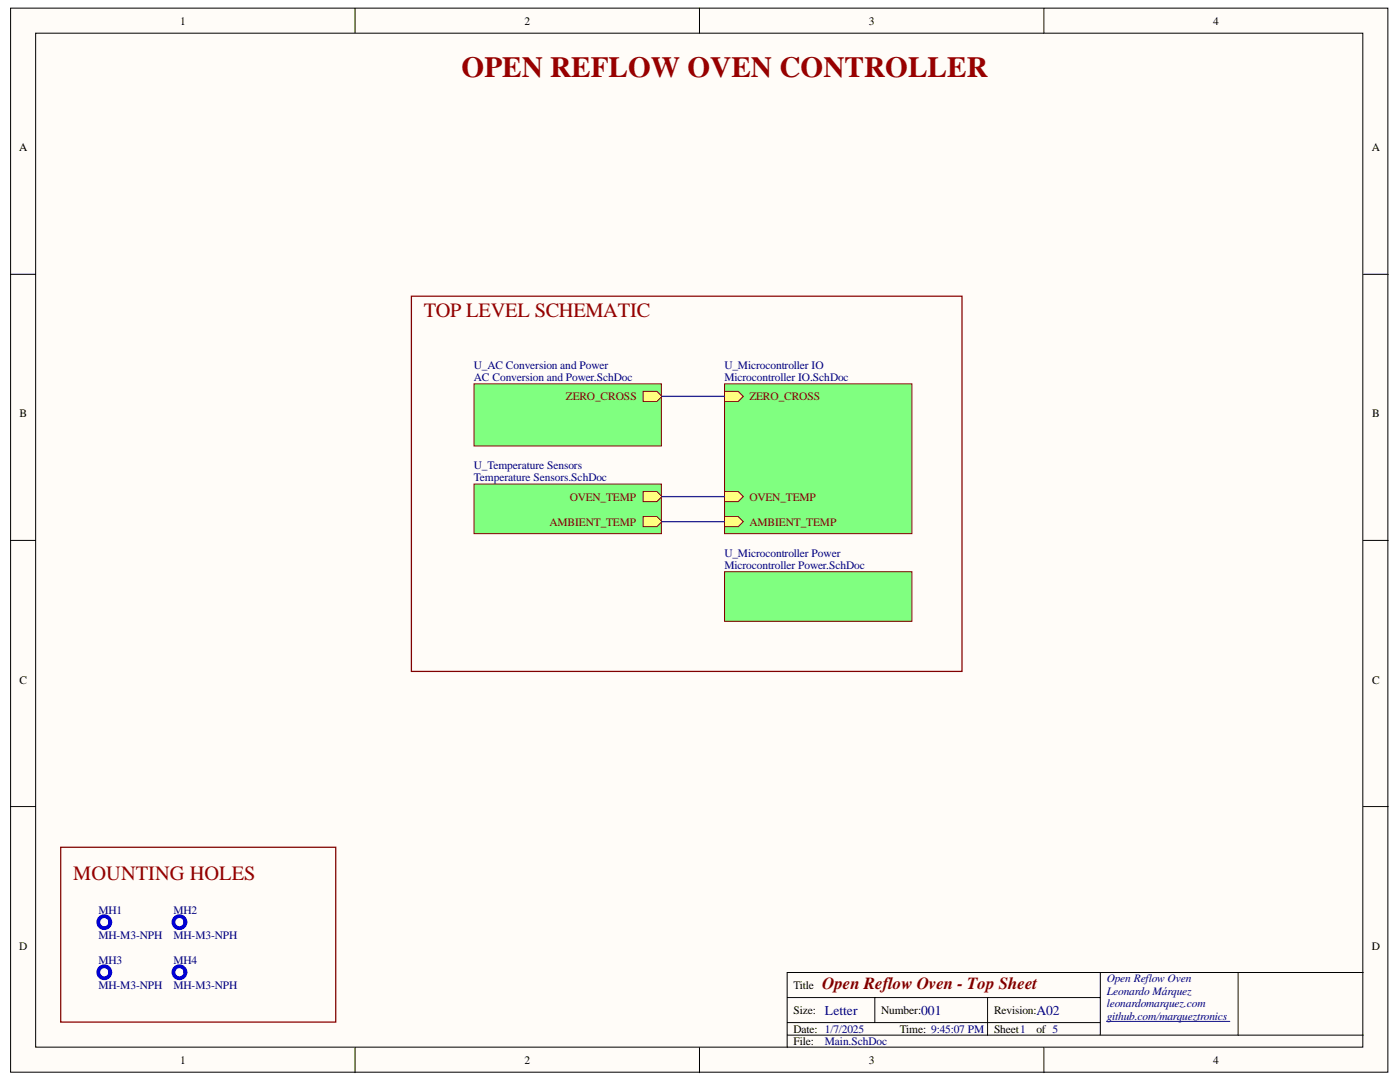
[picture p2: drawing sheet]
<svg xmlns="http://www.w3.org/2000/svg" width="279mm" height="216mm" viewBox="0 0 279 216" stroke-linecap="round" stroke-linejoin="round" font-family="sans-serif">
<g fill="#fffcf8" stroke="#000" stroke-width=".2">
<path d="M2.1 1.6h274.9v212.3h-274.9z"/>
<path d="M7.1 6.6h264.9v202.3h-264.9z"/>
</g>
<g fill="none" stroke="#000" stroke-width=".2">
<path d="M70.9 1.6v5M139.6 1.6v5M208.3 1.6v5M2.1 54.7h5M272.1 54.7h5M2.1 107.8h5M272.1 107.8h5M2.1 160.9h5M272.1 160.9h5M157.1 199h62.5M174.6 199v5M197.1 199v7.5"/>
<path d="M219.6 194.1v12.4M247.1 194.1h-90v14.9M272.1 194.1h-25v12.4M70.9 209v5M139.6 209v5M157.1 206.5h115M157.1 204h62.5M208.3 209v5"/>
</g>
<path d="M220.8 203.8h24.6" fill="none" stroke="#000080" stroke-width=".2"/>
<path d="M94.6 76.6h37.4v12.4h-37.4z" fill="#80ff80" stroke="#800000" stroke-width=".2"/>
<path d="M128.3 78.1h2.8l1 1-1 1h-2.8z" fill-rule="evenodd" fill="#ffff80" stroke="#800000" stroke-width=".2"/>
<path d="M144.6 76.6h37.4v29.9h-37.4z" fill="#80ff80" stroke="#800000" stroke-width=".2"/>
<g fill="#ffff80" stroke="#800000" stroke-width=".2">
<path d="M144.6 78.1h2.7l1 1-1 1h-2.7z" fill-rule="evenodd"/>
<path d="M144.6 98.1h2.7l1 1-1 1h-2.7z" fill-rule="evenodd"/>
<path d="M144.6 103.1h2.7l1 1-1 1h-2.7z" fill-rule="evenodd"/>
</g>
<g fill="#80ff80" stroke="#800000" stroke-width=".2">
<path d="M144.6 114.1h37.4v9.9h-37.4z"/>
<path d="M94.6 96.6h37.4v9.9h-37.4z"/>
</g>
<g fill="#ffff80" stroke="#800000" stroke-width=".2">
<path d="M128.3 98.1h2.8l1 1-1 1h-2.8z" fill-rule="evenodd"/>
<path d="M128.3 103.1h2.8l1 1-1 1h-2.8z" fill-rule="evenodd"/>
</g>
<path d="M132.1 79.1h12.5M132.1 99.1h12.5M132.1 104.1h12.5" fill="none" stroke="#000080" stroke-width=".25"/>
<g fill="none" stroke="#00f" stroke-width=".75">
<circle cx="20.8" cy="194" r="1.2"/>
<circle cx="20.8" cy="184" r="1.2"/>
<circle cx="35.8" cy="194" r="1.2"/>
<circle cx="35.8" cy="184" r="1.2"/>
</g>
<path d="M82.1 59.1h109.9v74.9h-109.9zM12.1 169.1h54.9v34.8h-54.9z" fill="none" stroke="#800000" stroke-width=".25"/>
<text font-size="5.8" fill="#900" x="92.1" y="15.3">OPEN REFLOW OVEN CONTROLLER</text>
<g font-size="4.1" fill="#900">
<text x="84.6" y="63.3">TOP LEVEL SCHEMATIC</text>
<text x="14.6" y="175.7">MOUNTING HOLES</text>
</g>
<text font-size="3.4" fill="#800000" x="164.1" y="197.3">Open Reflow Oven - Top Sheet</text>
<g font-size="2.7" fill="#000080">
<text x="164.6" y="202.5">Letter</text>
<text x="183.8" y="202.5">001</text>
<text x="206.8" y="202.5">A02</text>
</g>
<g font-size="2.3">
<text x="36" y="4.9">1</text>
<text x="104.6" y="4.9">2</text>
<text x="173.4" y="4.9">3</text>
<text x="242.1" y="4.9">4</text>
<text x="3.8" y="30.2">A</text>
<text x="273.7" y="30.2">A</text>
<text x="3.9" y="83.3">B</text>
<text x="273.8" y="83.3">B</text>
<text x="3.9" y="136.4">C</text>
<text x="273.8" y="136.4">C</text>
<text x="3.8" y="189.5">D</text>
<text x="273.7" y="189.5">D</text>
<text x="158.4" y="197.3">Title</text>
<text x="158.4" y="202.3">Size:</text>
<text x="175.9" y="202.3">Number:</text>
<text x="198.4" y="202.3">Revision:</text>
<text x="158.4" y="206.1">Date: 1/7/2025</text>
<text x="158.4" y="208.5">File:</text>
<text x="179.6" y="206.1">Time: 9:45:07 PM</text>
<text x="198.4" y="206.1">Sheet1</text>
<text x="206.8" y="206.1">of 5</text>
<text x="36" y="212.3">1</text>
<text x="104.6" y="212.3">2</text>
<text x="173.4" y="212.3">3</text>
<text x="242.1" y="212.3">4</text>
</g>
<g font-size="2.3" fill="#000080">
<text x="94.6" y="73.6">U_AC Conversion and Power</text>
<text x="94.6" y="76.1">AC Conversion and Power.SchDoc</text>
<text x="144.6" y="73.6">U_Microcontroller IO</text>
<text x="144.6" y="76.1">Microcontroller IO.SchDoc</text>
<text x="94.6" y="93.6">U_Temperature Sensors</text>
<text x="94.6" y="96.1">Temperature Sensors.SchDoc</text>
<text x="144.6" y="111.1">U_Microcontroller Power</text>
<text x="144.6" y="113.6">Microcontroller Power.SchDoc</text>
<text x="19.6" y="182.3">MH1</text>
<text x="34.6" y="182.3">MH2</text>
<text x="19.6" y="187.3">MH-M3-NPH</text>
<text x="34.6" y="187.3">MH-M3-NPH</text>
<text x="19.6" y="192.3">MH3</text>
<text x="19.6" y="197.3">MH-M3-NPH</text>
<text x="34.6" y="192.3">MH4</text>
<text x="34.6" y="197.3">MH-M3-NPH</text>
<text x="220.9" y="196">Open Reflow Oven</text>
<text x="220.9" y="198.6">Leonardo Márquez</text>
<text x="220.9" y="201">leonardomarquez.com</text>
<text x="220.9" y="203.6">github.com/marqueztronics</text>
<text x="164.6" y="208.5">Main.SchDoc</text>
</g>
<g font-size="2.3" fill="#800000">
<text x="112.9" y="79.8">ZERO_CROSS</text>
<text x="149.6" y="79.8">ZERO_CROSS</text>
<text x="113.7" y="99.9">OVEN_TEMP</text>
<text x="149.6" y="99.9">OVEN_TEMP</text>
<text x="109.6" y="104.9">AMBIENT_TEMP</text>
<text x="149.6" y="104.9">AMBIENT_TEMP</text>
</g>
</svg>
